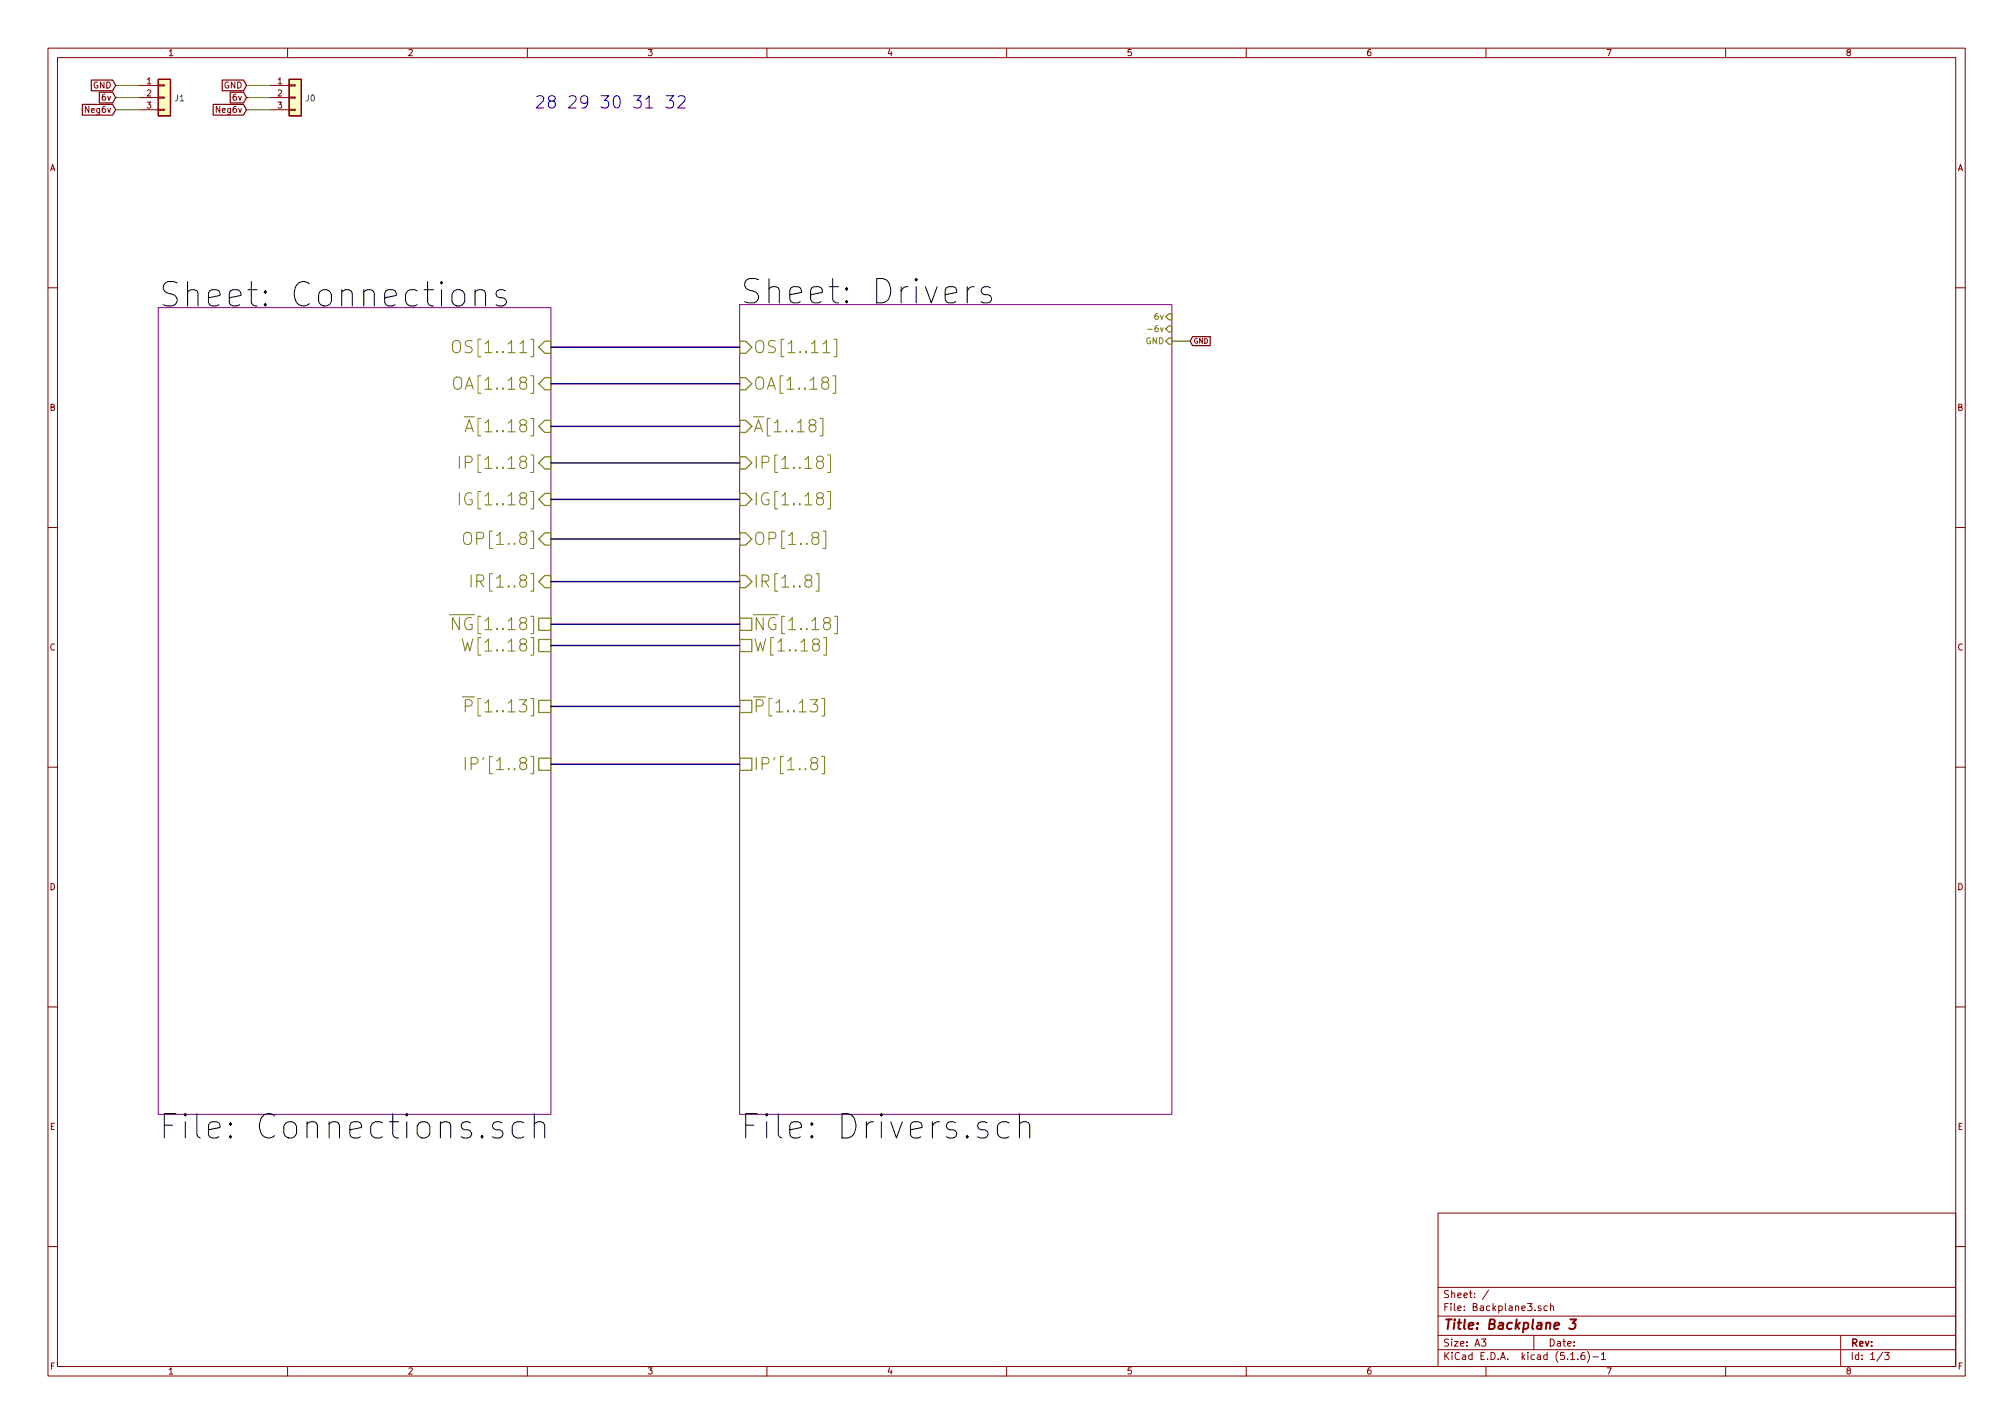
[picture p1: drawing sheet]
EESchema Schematic File Version 4
LIBS:Backplane3-cache
EELAYER 26 0
EELAYER END
$Descr A3 16535 11693
encoding utf-8
Sheet 1 3
Title "Backplane 3"
Date ""
Rev ""
Comp ""
Comment1 ""
Comment2 ""
Comment3 ""
Comment4 ""
$EndDescr
$Comp
L Connector_Generic:Conn_01x03 J0
U 1 1
P 2425 800
F 0 "J0" H 2504 796 50  0000 L CNN
F 1 "~" H 2505 751 50  0000 L CNN
F 2 "ELLIOTT:TerminalBlock_5.08_1x03" H 2425 800 50  0001 C CNN
F 3 "~" H 2425 800 50  0001 C CNN
	1    2425 800 
	1    0    0    -1  
$EndComp
Text GLabel 2025 700  0    50   Input ~ 0
GND
Text GLabel 2025 800  0    50   Input ~ 0
6v
Text GLabel 2025 900  0    50   Input ~ 0
Neg6v
Wire Wire Line
	2025 700  2225 700 
Wire Wire Line
	2225 800  2025 800 
Wire Wire Line
	2025 900  2225 900 
Text Notes 5650 900  2    100  ~ 0
28 29 30 31 32
$Comp
L Connector_Generic:Conn_01x03 J1
U 1 1
P 1350 800
F 0 "J1" H 1429 796 50  0000 L CNN
F 1 "~" H 1430 751 50  0000 L CNN
F 2 "ELLIOTT:TerminalBlock_5.08_1x03" H 1350 800 50  0001 C CNN
F 3 "~" H 1350 800 50  0001 C CNN
	1    1350 800 
	1    0    0    -1  
$EndComp
Text GLabel 950  700  0    50   Input ~ 0
GND
Text GLabel 950  800  0    50   Input ~ 0
6v
Text GLabel 950  900  0    50   Input ~ 0
Neg6v
Wire Wire Line
	950  700  1150 700 
Wire Wire Line
	1150 800  950  800 
Wire Wire Line
	950  900  1150 900 
$Sheet
S 6075 2500 3550 6650
U 5F184515
F0 "Drivers" 200
F1 "Drivers.sch" 200
F2 "OS[1..11]" I L 6075 2850 100
F3 "-6v" I R 9625 2700 50 
F4 "GND" I R 9625 2800 50 
F5 "OA[1..18]" I L 6075 3150 100
F6 "~A~[1..18]" I L 6075 3500 100
F7 "IP[1..18]" I L 6075 3800 100
F8 "IG[1..18]" I L 6075 4100 100
F9 "6v" I R 9625 2600 50 
F10 "OP[1..8]" I L 6075 4425 100
F11 "IR[1..8]" I L 6075 4775 100
F12 "W[1..18]" U L 6075 5300 100
F13 "~NG~[1..18]" U L 6075 5125 100
F14 "~P~[1..13]" U L 6075 5800 100
F15 "IP'[1..8]" U L 6075 6275 100
$EndSheet
$Sheet
S 1300 2525 3225 6625
U 5F16162D
F0 "Connections" 200
F1 "Connections.sch" 200
F2 "OA[1..18]" I R 4525 3150 100
F3 "~A~[1..18]" I R 4525 3500 100
F4 "OS[1..11]" I R 4525 2850 100
F5 "IP[1..18]" I R 4525 3800 100
F6 "IG[1..18]" I R 4525 4100 100
F7 "IR[1..8]" I R 4525 4775 100
F8 "OP[1..8]" I R 4525 4425 100
F9 "~NG~[1..18]" U R 4525 5125 100
F10 "W[1..18]" U R 4525 5300 100
F11 "IP'[1..8]" U R 4525 6275 100
F12 "~P~[1..13]" U R 4525 5800 100
$EndSheet
Wire Bus Line
	6075 2850 4525 2850
Wire Bus Line
	6075 3150 4525 3150
Wire Bus Line
	6075 3500 4525 3500
Wire Bus Line
	6075 3800 4525 3800
Wire Bus Line
	4525 4100 6075 4100
Text GLabel 9775 2800 2    40   Input ~ 0
GND
Wire Wire Line
	9775 2800 9625 2800
Wire Bus Line
	4525 4775 6075 4775
Wire Bus Line
	6075 4425 4525 4425
Wire Bus Line
	6075 5125 4525 5125
Wire Bus Line
	4525 5300 6075 5300
Wire Bus Line
	6075 5800 4525 5800
Wire Bus Line
	6075 6275 4525 6275
$EndSCHEMATC
